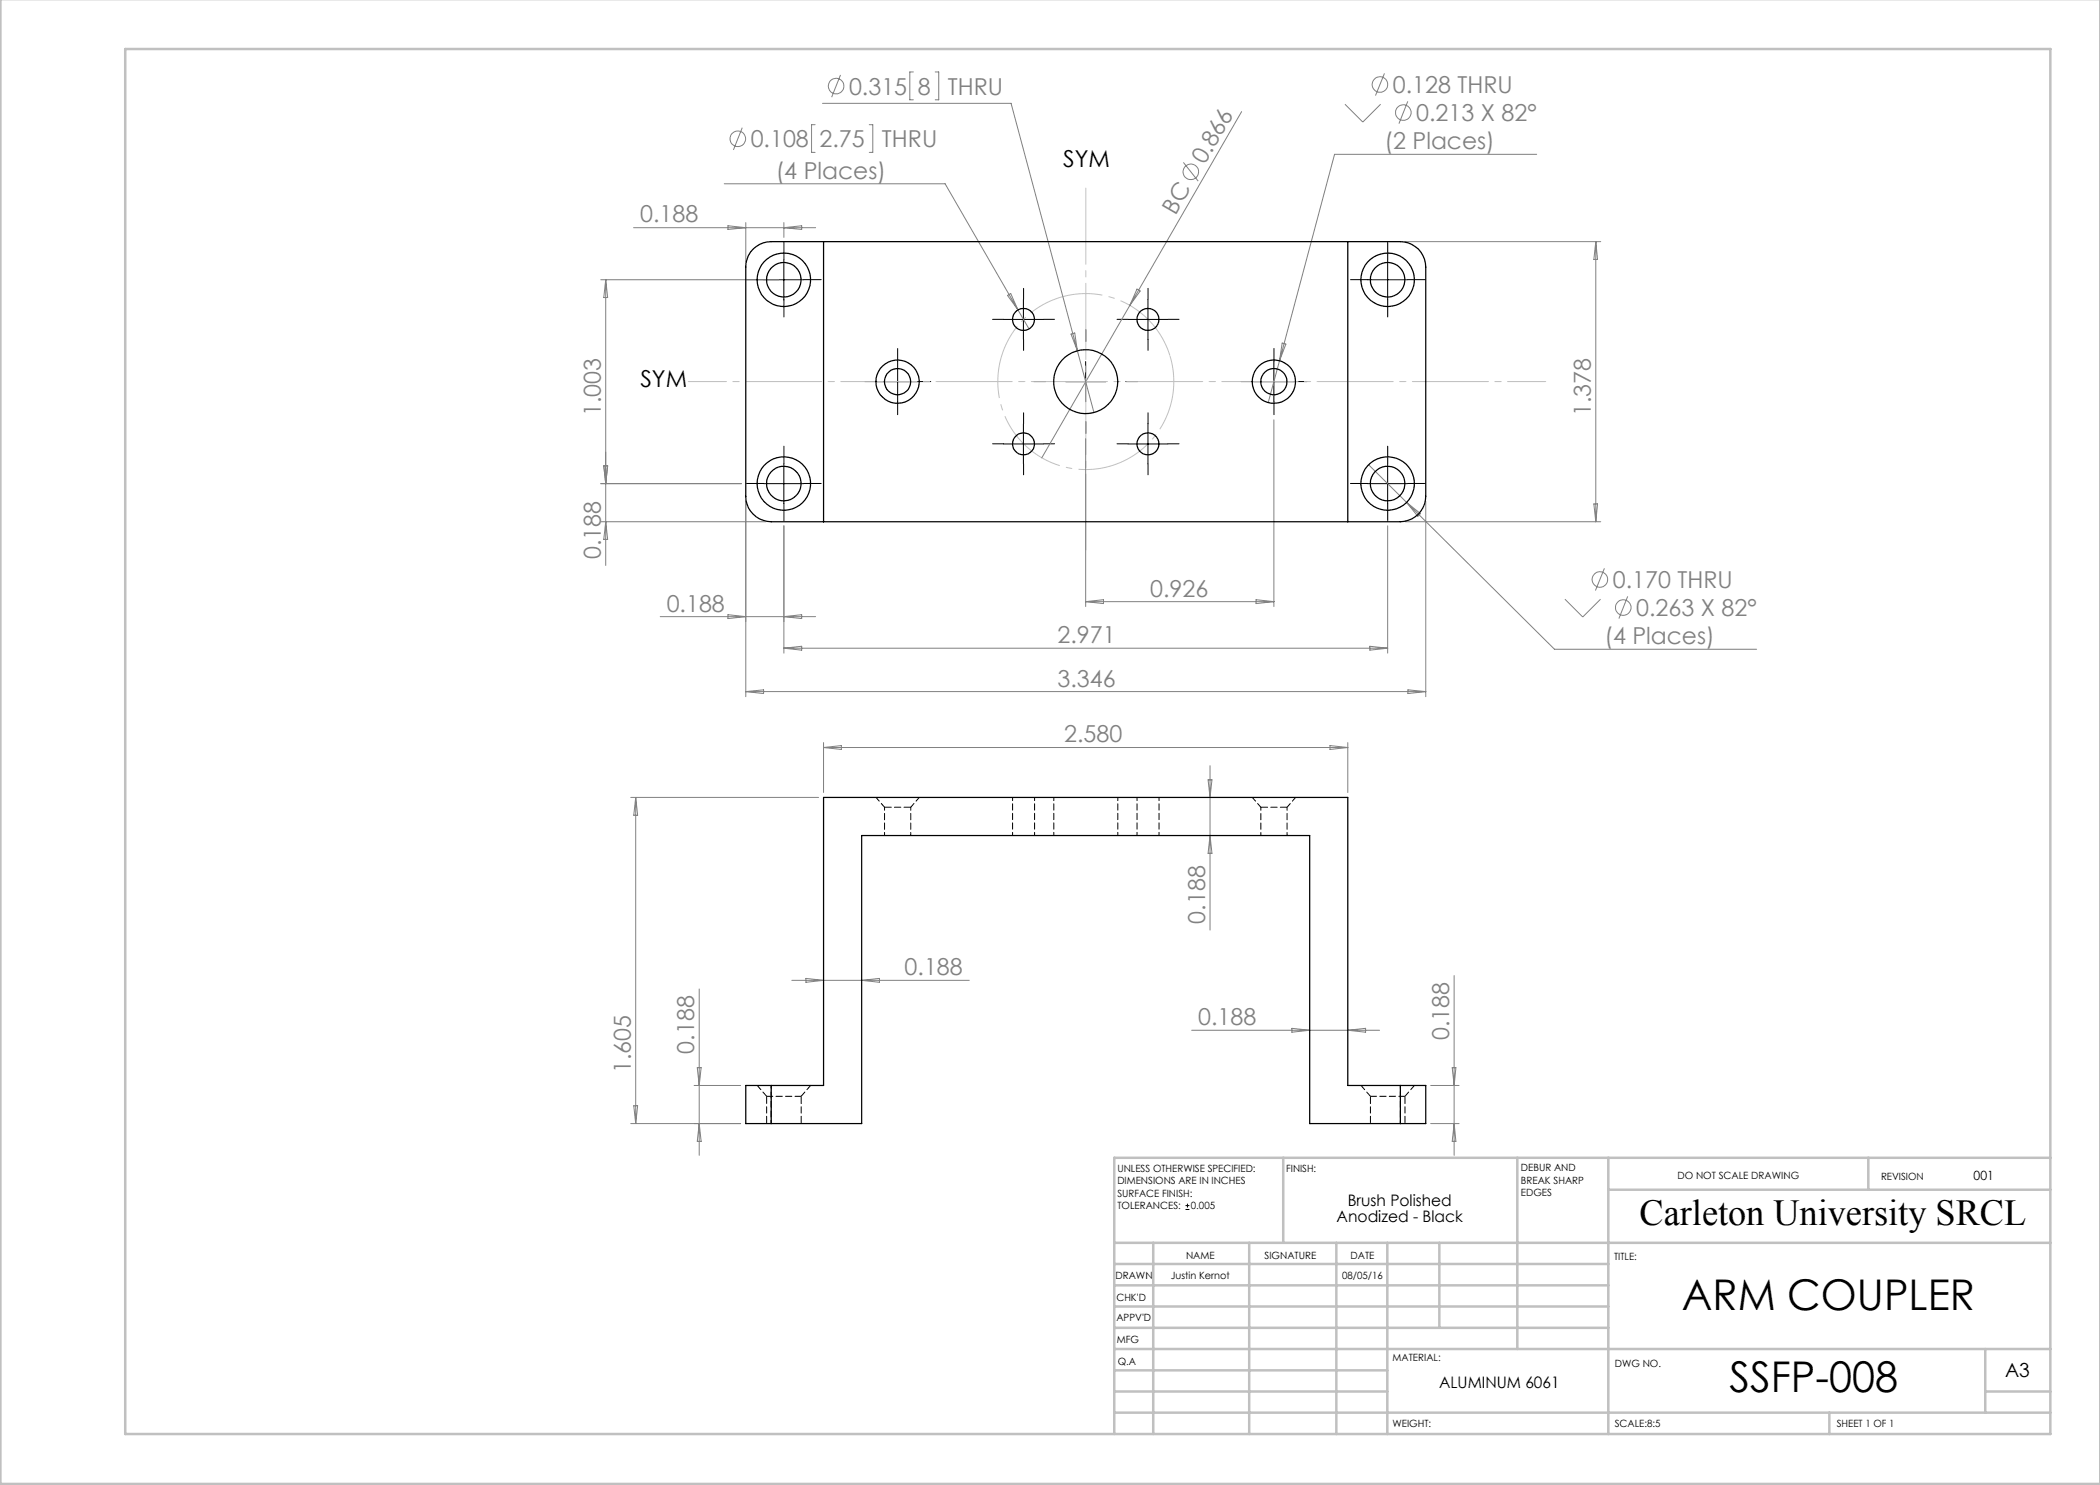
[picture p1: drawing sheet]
<svg xmlns="http://www.w3.org/2000/svg" width="420mm" height="297mm" viewBox="0 0 420 297" stroke-linecap="round" stroke-linejoin="round" font-family="sans-serif">
<g fill="none" stroke="#808080" stroke-width=".2">
<path d="M168.1 15l-1.8 4.4M182.7 14.4h-.7v5.6h.7M187 14.4h.7v5.6h-.7M276.9 14.7l-1.8 4.4M144.9 36.8h44.1l14.6 25.2M148.4 25.5l-1.7 4.5M163 24.9h-.7v5.6h.7M164.5 20.7h37.7l13.3 49.5M173.8 24.9h.8v5.6h-.8M236.7 32.5l2.9 3.7M248.3 22.3l-22.3 38.8M269 20.8l3.6 3.6 3.5-3.6"/>
<path d="M281.6 20.3l-1.8 4.4M307.3 30.9h-40.4l-11 41.2M120.2 55.9h35.6M121.1 55.9v57.2M121.1 55.9l.4 3.6h-.7zM126.7 45.5h36.4M145.6 45.2l3.6 .3-3.6 .4zM149.2 44.5v7.9M156.8 44.5v3M156.8 45.5l3.5-.3v.7zM201.5 59.1l.6-.4 1.5 3.3zM227.4 57.8l.6 .4-2 2.9z"/>
<path d="M281.1 48.3h39M319.2 48.3v56M319.2 48.3l.3 3.6h-.7zM203.6 62l2.2 3.8M214.2 66.8l.7-.2 .6 3.6zM215.5 70.2l3.3 12.3M226 61.1l-17.6 30.5M255.9 72.1l-2.3 8.4M256.4 68.6l.8 .2-1.3 3.3zM120.2 96.7h28.1M120.8 93.2h.7l-.4 3.5zM217.1 87.7v33.6"/>
<path d="M254.8 84v37.3M273.7 93l7.6 7.5M120.2 104.3h33M121.1 104.3l.4 3.6h-.7zM149.2 100.3v39M156.8 105.2v25.4M251.2 119.9l3.6 .4-3.6 .4zM277.5 105.2v25.4M281.1 104.3h39M281.3 100.5l29.6 29.4h40.4M281.3 100.5l2.8 2.2-.5 .6zM285.2 100.3v39"/>
<path d="M313 119.8l3.5 3.6 3.6-3.6M318.8 100.8h.7l-.3 3.5zM320.9 113.7l-1.8 4.4M325.5 119.3l-1.7 4.4M132 123.3h31.1M145.6 122.9l3.6 .4-3.6 .4zM149.2 138.3h136M149.2 138.3l3.5-.3v.7zM156.8 129.6l3.5-.3v.7zM156.8 129.6h120.7M156.8 123.3l3.5-.4v.8zM217.1 120.3h37.7"/>
<path d="M217.1 120.3l3.6-.4v.8zM274 129.3l3.5 .3-3.5 .4zM281.6 138l3.6 .3-3.6 .4zM126.2 159.5h37.5M127.1 159.5v65.2M127.1 159.5l.4 3.6h-.7zM164.7 148.5v10M164.7 149.5h104.9M164.7 149.5l3.6-.4v.8zM241.6 156h.8l-.4 3.5zM242 153.1v32.9M266 149.1l3.6 .4-3.6 .4z"/>
<path d="M269.6 148.5v10M242 167.1l.4 3.6h-.8zM139.8 197.8v33.3M158.4 196.1h35.5M161.2 195.7l3.5 .4-3.5 .4zM172.3 196.1l3.6-.4v.8zM290.8 195.1v36M138.8 217.1h9.3M139.5 213.5h.7l-.4 3.6zM238.3 206.1h37.6M258.4 205.7l3.5 .4-3.5 .3zM269.6 206.1l3.5-.4v.7z"/>
<path d="M286.1 217.1h5.7M290.4 213.5h.8l-.4 3.6zM126.2 224.7h21.9M126.8 221.2h.7l-.4 3.5zM139.8 224.7l.4 3.6h-.7zM286.1 224.7h5.7M290.8 224.7l.4 3.6h-.8z"/>
<circle cx="167.2" cy="17.2" r="1.56"/>
<circle cx="276" cy="16.9" r="1.56"/>
<circle cx="147.6" cy="27.8" r="1.55"/>
<circle cx="238.2" cy="34.4" r="1.56"/>
<circle cx="280.7" cy="22.5" r="1.56"/>
<circle cx="320" cy="115.9" r="1.55"/>
<circle cx="324.7" cy="121.5" r="1.56"/>
</g>
<g fill="none" stroke="#000" stroke-width=".2">
<path d="M152.8 55.9h8M156.8 52v8M204.7 59.9v8M229.6 59.9v8M273.5 55.9h8M277.5 52v8M175.5 76.3h8M179.5 72.3v8M200.7 63.9h8M213.1 76.3h8.1M217.1 72.3v8M225.6 63.9h8"/>
<path d="M250.8 76.3h8M254.8 72.3v8M152.8 96.7h8M156.8 92.7v8M200.7 88.8h8M204.7 84.8v8M225.6 88.8h8M229.6 84.8v8M273.5 96.7h8M277.5 92.7v8M237.1 241.9h.8M237.1 241.1h.8"/>
<path d="M237.5 240.7v.8"/>
</g>
<path d="M234 71.2a17.6 17.6 0 0 0-29.4-7.2 17.6 17.6 0 0 0 7.8 29.3 17.6 17.6 0 0 0 21.9-21l-.3-1.1" fill="none" stroke="#c0c0c0" stroke-width=".2" stroke-dasharray="15.2 1.3 1.3 1.3" stroke-linecap="butt"/>
<g fill="none" stroke="#000" stroke-width=".2" stroke-dasharray="15.2 1.3 1.3 1.3">
<path d="M152.8 55.9h-3.5M156.8 51.9v-3.4M156.8 59.9v3.5M160.8 55.9h3.4M204.7 59.9v-2.2M229.6 59.9v-2.2M273.5 55.9h-3.4M277.5 51.9v-3.4M277.5 59.9v3.5M281.5 55.9h3.5M175.5 76.3h-2.6M179.5 72.3v-2.6"/>
<path d="M183.5 76.3h2.7M200.7 63.9h-2.2M204.7 67.9v2.2M208.7 63.9h2.2M209.2 76.3h-2.4M217.2 68.3v-2.4M225.2 76.3h2.4M225.6 63.9h-2.2M229.6 67.9v2.2M233.6 63.9h2.2M250.8 76.3h-2.6M254.8 72.3v-2.6"/>
<path d="M258.8 76.3h2.6M152.8 96.7h-3.5M156.8 92.7v-3.5M160.8 96.7h3.4M179.5 80.3v2.6M200.7 88.8h-2.2M204.7 84.8v-2.2M204.7 92.8v2.2M208.7 88.8h2.2M217.2 84.3v2.4M225.6 88.8h-2.2M229.6 84.8v-2.2"/>
<path d="M229.6 92.8v2.2M233.6 88.8h2.2M254.8 80.3v2.6M273.5 96.7h-3.4M277.5 92.7v-3.5M281.5 96.7h3.5M156.8 100.7v3.4M277.5 100.7v3.4"/>
</g>
<path d="M217.2 36.7v74.3" fill="none" stroke="#c0c0c0" stroke-width=".2" stroke-dasharray="15.2 1.3 1.3 1.3" stroke-dashoffset="-1"/>
<path d="M137.7 76.3h171.5" fill="none" stroke="#c0c0c0" stroke-width=".2" stroke-dasharray="15.2 1.3 1.3 1.3" stroke-dashoffset="7.6"/>
<g fill="none" stroke="#c0c0c0" stroke-width=".5">
<path d="M.1 -.1v296.9h419.9M25 9.8h385.1v277h-385.1zM256.6 231.6v17M303.5 231.6v38.2M321.7 231.6v55.2M321.7 237.9h88.4M373.7 231.6v6.3M410.1 231.6h-187.3v55.2M222.8 248.6h187.3M222.8 257.1h98.9M222.8 252.8h98.9M230.6 248.6v38.2"/>
<path d="M249.8 248.6v38.2M267.3 248.6v38.2M277.5 248.6v38.2M287.9 248.6v17M222.8 265.6h98.9M222.8 261.3h98.9M222.8 278.3h54.7M222.8 274.1h54.7M222.8 269.8h187.3M397.1 278.3h13M397.1 269.8v12.7M222.8 282.5h187.3"/>
<path d="M365.9 282.5v4.3"/>
</g>
<g fill="none" stroke="#000" stroke-width=".25">
<path d="M150.6 49.8a5.1 5.1 0 0 1 3.6-1.5h125.9a5.1 5.1 0 0 1 5.1 5.1v45.9a5.1 5.1 0 0 1-5.1 5h-125.9a5.1 5.1 0 0 1-5-5v-45.9a5.2 5.2 0 0 1 1.4-3.6zM164.7 48.3v56M269.6 48.3v56M154.2 217.1h-5v7.6h5M154.2 217.1h10.5v-57.6h104.9v57.6h10.5M154.2 217.1v7.6M280.1 217.1h5.1v7.6h-5.1M280.1 217.1v7.6M154.2 224.7h18.1v-57.6h89.6v57.6h18.2"/>
<circle cx="156.8" cy="55.9" r="5.3"/>
<circle cx="156.8" cy="55.9" r="3.5"/>
<circle cx="277.5" cy="55.9" r="5.3"/>
<circle cx="277.5" cy="55.9" r="3.5"/>
<circle cx="179.5" cy="76.3" r="4.3"/>
<circle cx="179.5" cy="76.3" r="2.63"/>
<circle cx="204.7" cy="63.9" r="2.2"/>
<circle cx="217.1" cy="76.3" r="6.4"/>
<circle cx="229.6" cy="63.9" r="2.2"/>
<circle cx="254.8" cy="76.3" r="4.3"/>
<circle cx="254.8" cy="76.3" r="2.62"/>
<circle cx="156.8" cy="96.7" r="5.3"/>
<circle cx="156.8" cy="96.7" r="3.5"/>
<circle cx="204.7" cy="88.8" r="2.2"/>
<circle cx="229.6" cy="88.8" r="2.2"/>
<circle cx="277.5" cy="96.7" r="5.3"/>
<circle cx="277.5" cy="96.7" r="3.5"/>
</g>
<path d="M153.3 219.3h6.9M274.1 219.3h6.9" fill="none" stroke="#000" stroke-width=".2" stroke-dasharray="1.3 .6"/>
<path d="M176.9 161.4h5.3M252.2 161.4h5.2" fill="none" stroke="#000" stroke-width=".2" stroke-dasharray="1.3 .6" stroke-dashoffset="-.1"/>
<path d="M202.5 159.5v7.6M210.8 159.5v7.6M227.4 159.5v7.6M206.9 167.1v-7.6M223.6 167.1v-7.6M231.8 167.1v-7.6M280.1 217.1v7.6M154.2 224.7v-7.6" fill="none" stroke="#000" stroke-width=".2" stroke-dasharray="1.3 .6" stroke-dashoffset=".6"/>
<path d="M151.4 217.1l1.9 2.2M160.2 219.3l1.9-2.2M272.2 217.1l1.9 2.2M281 219.3l1.9-2.2" fill="none" stroke="#000" stroke-width=".2" stroke-dasharray="1.3 .6" stroke-dashoffset=".1"/>
<path d="M153.3 219.3v5.4M274.1 219.3v5.4M160.2 224.7v-5.4M281 224.7v-5.4" fill="none" stroke="#000" stroke-width=".2" stroke-dasharray="1.3 .6" stroke-dashoffset="-.2"/>
<path d="M175.2 159.5l1.7 1.9M250.5 159.5l1.7 1.9M182.2 161.4l1.7-1.9M257.4 161.4l1.7-1.9" fill="none" stroke="#000" stroke-width=".2" stroke-dasharray="1.3 .6" stroke-dashoffset=".3"/>
<path d="M176.9 161.4v5.7M182.2 167.1v-5.7M252.2 161.4v5.7M257.4 167.1v-5.7" fill="none" stroke="#000" stroke-width=".2" stroke-dasharray="1.3 .6" stroke-dashoffset=".7"/>
<g font-size="8.5">
<text x="336.4" y="262.1">ARM COUPLER</text>
<text x="345.9" y="278.5">SSFP-008</text>
</g>
<text font-size="7.3" x="327.9" y="244.9">Carleton University SRCL</text>
<g font-size="4.7" fill="#808080">
<text x="169.8" y="18.9">0.315</text>
<text x="183.6" y="18.9">8</text>
<text x="189.6" y="18.9">THRU</text>
<text x="278.6" y="18.6">0.128 THRU</text>
<text x="150.1" y="29.5">0.108</text>
<text x="163.9" y="29.5">2.75</text>
<text x="176.4" y="29.5">THRU</text>
<text x="276.9" y="29.8">(2 Places)</text>
<text x="283.2" y="24.2">0.213 X 82°</text>
<text x="155.1" y="35.7">(4 Places)</text>
<text x="241" y="33" transform="rotate(-60 241 33)">0.866</text>
<text x="128" y="44.5">0.188</text>
<text x="235.1" y="43.2" transform="rotate(-60 235.1 43.2)">BC</text>
<text x="120.1" y="83.3" transform="rotate(-90 120.1 83.3)">1.003</text>
<text x="318.1" y="83.3" transform="rotate(-90 318.1 83.3)">1.378</text>
<text x="120.1" y="111.8" transform="rotate(-90 120.1 111.8)">0.188</text>
<text x="230" y="119.3">0.926</text>
<text x="322.6" y="117.6">0.170 THRU</text>
<text x="133.3" y="122.3">0.188</text>
<text x="327.2" y="123.2">0.263 X 82°</text>
<text x="211.5" y="128.6">2.971</text>
<text x="320.9" y="128.8">(4 Places)</text>
<text x="211.5" y="137.3">3.346</text>
<text x="212.8" y="148.5">2.580</text>
<text x="241" y="184.7" transform="rotate(-90 241 184.7)">0.188</text>
<text x="180.9" y="195">0.188</text>
<text x="239.6" y="205">0.188</text>
<text x="289.8" y="208" transform="rotate(-90 289.8 208)">0.188</text>
<text x="126.2" y="214.7" transform="rotate(-90 126.2 214.7)">1.605</text>
<text x="138.8" y="210.7" transform="rotate(-90 138.8 210.7)">0.188</text>
</g>
<g font-size="4.7">
<text x="212.6" y="33.5">SYM</text>
<text x="128.1" y="77.5">SYM</text>
</g>
<text font-size="3.9" x="401" y="275.4">A3</text>
<g font-size="3.2">
<text x="267.3" y="244.4">Anodized - Black</text>
<text x="269.5" y="241.2">Brush Polished</text>
<text x="287.8" y="277.7">ALUMINUM 6061</text>
</g>
<text font-size="2.5" x="394.7" y="235.9">001</text>
<g font-size="2">
<text x="223.5" y="234.4">UNLESS OTHERWISE SPECIFIED:</text>
<text x="223.5" y="236.9">DIMENSIONS ARE IN INCHES</text>
<text x="223.5" y="239.4">SURFACE FINISH:</text>
<text x="257.2" y="234.4">FINISH:</text>
<text x="304.2" y="234.3">DEBUR AND</text>
<text x="304.2" y="236.8">BREAK SHARP</text>
<text x="304.2" y="239.3">EDGES</text>
<text x="335.5" y="235.8">DO NOT SCALE DRAWING</text>
<text x="376.2" y="236">REVISION</text>
<text x="223.5" y="241.9">TOLERANCES:</text>
<text x="238.2" y="241.9">0.005</text>
<text x="237.2" y="251.8">NAME</text>
<text x="252.9" y="251.7">SIGNATURE</text>
<text x="270.1" y="251.7">DATE</text>
<text x="223.1" y="255.9">DRAWN</text>
<text x="234.2" y="255.9">Justin Kernot</text>
<text x="268.4" y="255.7">08/05/16</text>
<text x="322.8" y="252">TITLE:</text>
<text x="223.3" y="260.1">CHK'D</text>
<text x="223.3" y="264.2">APPV'D</text>
<text x="223.3" y="268.6">MFG</text>
<text x="223.5" y="272.9">Q.A</text>
<text x="278.5" y="272.3">MATERIAL:</text>
<text x="323" y="273.4">DWG NO.</text>
<text x="278.5" y="285.3">WEIGHT:</text>
<text x="323" y="285.4">SCALE:8:5</text>
<text x="367.4" y="285.4">SHEET 1 OF 1</text>
</g>
</svg>
